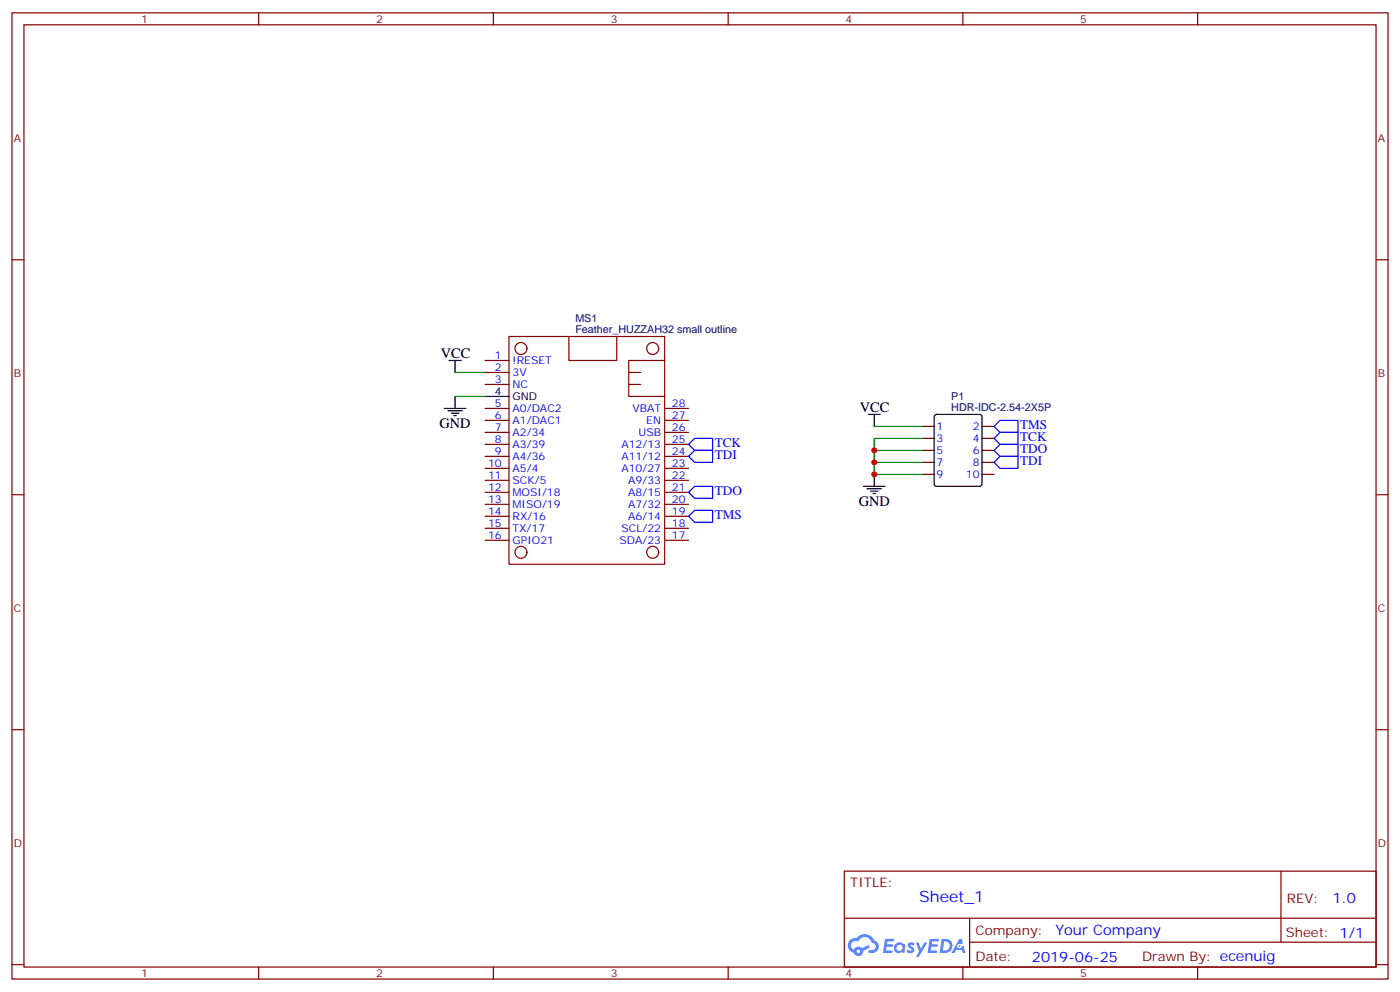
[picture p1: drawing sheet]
<svg xmlns="http://www.w3.org/2000/svg" width="412mm" height="292mm" viewBox="0 0 412 292" stroke-linecap="round" stroke-linejoin="round" font-family="sans-serif">
<g fill="none" stroke="#870000" stroke-width=".35">
<path d="M3.5 3.8h405.4v284.3h-405.4zM7.1 7.3h398.2v277.3h-398.2zM76.2 3.8v3.5M145.3 3.8v3.5M214.5 3.8v3.5M283.6 3.8v3.5M352.8 3.8v3.5M3.5 76.4h3.6M405.3 76.4h3.6M3.5 145.6h3.6M405.3 145.6h3.6M3.5 214.7h3.6"/>
<path d="M405.3 214.7h3.6M248.7 256.4h156.6v28.2h-156.6zM377.3 256.4v20.9M248.7 270.2h156.5M285.6 277.3h119.6M285.6 270.2v14.1M3.5 283.9h3.6M76.2 284.6v3.5M145.3 284.6v3.5M214.5 284.6v3.5M283.6 284.6v3.5M352.8 284.6v3.5"/>
<path d="M405.3 283.9h3.6"/>
</g>
<g fill="#5487ff">
<path d="M267.7 277.5a1.22 1.22 0 0 1 1.7 .3l-.4 .6a.47 .47 0 0 0-.3-.4 .47 .47 0 0 0-.5 .2l.1 .2a1.14 1.14 0 0 1 .8 1.7 1.14 1.14 0 0 1-1.9 0l-.2-.2 .5-.5 .7 .4a.29 .29 0 0 0 .3-.2 .29 .29 0 0 0-.2-.4 1.04 1.04 0 0 1-.6-1.7z"/>
<path d="M260.7 276.3h2.4l.3 .2-.2 .5h-1.8l-.1 .9h1.5l.3 .4-.3 .3h-1.6l-.2 1.1 1.7 .1 .2 .3-.2 .3h-2.6z"/>
<path d="M273.8 276.3h2.4l.3 .2-.1 .5h-1.8l-.2 .9h1.6l.3 .4-.4 .3h-1.6l-.1 1.1 1.7 .1 .2 .3-.2 .3h-2.6z"/>
<path d="M282.6 276.3h.7l.3 1.2-.6 .4a.69 .69 0 0 0-1 .2 .69 .69 0 0 0 .4 1 .69 .69 0 0 0 .9-.6l.5-.3 .6 2.2h-.8l-.2-.8h-1.8l-.5 .8h-.8z"/>
<path d="M269.8 277.4h.8l.6 1.8 1.1-1.8h.9l-2.6 4.2h-.8l.9-1.6z"/>
<path d="M277.4 276.3l-.6 4.1h1.3a2.11 2.11 0 0 0 2.5-2.1 2.11 2.11 0 0 0-2.5-2zM278.1 277a1.39 1.39 0 0 1 1.7 1.4 1.39 1.39 0 0 1-1.8 1.3h-.3z"/>
<path d="M263.7 277.9a1.54 1.54 0 0 0-.1 2.2 1.54 1.54 0 0 0 2.2 .1l.6 .2 .3-2.3-.2-.2h-.4a1.49 1.49 0 0 0-2.4 0zM264 278.9a.94 .94 0 0 1 1.8 0 .94 .94 0 0 1-1.8 0z"/>
<path d="M250.4 276.7a2.18 2.18 0 0 0 1.1 3.7 1.44 1.44 0 0 0 1.6 .9 1.44 1.44 0 0 0 1.2-1.5l2-1-.5-.7-1.9 .9a1.47 1.47 0 0 0-2.4 .5 1.39 1.39 0 0 1-.7-2 1.39 1.39 0 0 1 2-.4 2.12 2.12 0 0 1 2.2-1.3 2.12 2.12 0 0 1 1.9 1.7 1.14 1.14 0 0 1 1.1 1.4 1.14 1.14 0 0 1-1.7 .7 .43 .43 0 0 0-.5 .4 .43 .43 0 0 0 .4 .5 1.98 1.98 0 0 0 2.5-1.3 1.98 1.98 0 0 0-1.2-2.5 3.1 3.1 0 0 0-5.3-.7l-.9 .1zM252.3 280a.55 .55 0 0 1 1.1 0 .55 .55 0 0 1-1.1 0z"/>
<circle cx="282.6" cy="278.4" r=".26"/>
</g>
<g fill="none" stroke="#870000" stroke-width=".35">
<path d="M167.6 99v7.1h14.1v-7.1M142.9 109.6h7M142.9 113.1h7M142.9 106.1h7M185.2 109.6h3.5M185.2 113.1h3.5M195.8 106.1v60h-45.9v-67.1h45.9v7.1h-10.6v10.6h10.6M142.9 120.2h7M142.9 123.7h7M142.9 127.2h7M142.9 130.8h7M142.9 134.3h7"/>
<path d="M142.9 137.8h7M195.8 120.2h7M195.8 123.7h7M195.8 127.2h7M195.8 130.8h7M195.8 134.3h7M195.8 137.8h7M271.6 125.5h3.6M271.6 129h3.6M271.6 132.5h3.6M271.6 136.1h3.6M271.6 139.6h3.6"/>
<path d="M289.3 125.5h3.5M289.3 129h3.5M289.3 132.5h3.5M289.3 136.1h3.5M289.3 139.6h3.5M142.9 141.4h7M142.9 144.9h7M142.9 148.4h7M142.9 151.9h7M142.9 155.5h7M142.9 159h7M195.8 141.4h7"/>
<path d="M195.8 144.9h7M195.8 148.4h7M195.8 151.9h7M195.8 155.5h7M195.8 159h7"/>
<circle cx="153.5" cy="102.6" r="1.76"/>
<circle cx="192.3" cy="102.6" r="1.76"/>
<circle cx="153.5" cy="162.5" r="1.76"/>
<circle cx="192.3" cy="162.5" r="1.76"/>
</g>
<g fill="none" stroke="#000" stroke-width=".35">
<path d="M132.3 106.1h3.5M134.1 106.1v3.5M134.1 116.7v3.5M142.9 116.7h7M130.9 120.2h6.3M131.9 120.9h4.3M133 121.6h2.1M133.7 122.3h.7M255.8 122h3.5M257.5 122v3.5M257.5 139.6v3.5M275.4 122.2l.5-.2h12.7l.6 .4 .1 20-.5 .7h-12.9l-.7-.4v-20z"/>
<path d="M254.4 143.1h6.3M255.4 143.8h4.2M256.5 144.5h2.1M257.2 145.2h.7"/>
</g>
<path d="M134.1 116.7h8.8M134.1 109.6h8.8M257.5 125.5h14.1M257.5 132.5h14.1M257.5 136.1h14.1M271.6 129h-14.1v10.6h14.1" fill="none" stroke="#008700" stroke-width=".35"/>
<path d="M202.8 134.3l1.8-1.8h5.3v3.6h-5.3zM202.8 130.8l1.8-1.8h5.3v3.5h-5.3zM292.8 129l1.8-1.8h5.3v3.6h-5.3zM292.8 136.1l1.8-1.8h5.3v3.5h-5.3zM294.6 123.7h5.3v3.5h-5.3l-1.8-1.7zM294.6 130.8h5.3v3.5h-5.3l-1.8-1.8zM202.8 151.9l1.8-1.7h5.3v3.5h-5.3zM202.8 144.9l1.8-1.8h5.3v3.5h-5.3z" fill="none" stroke="#00f" stroke-width=".35"/>
<g fill="#c00">
<circle cx="257.5" cy="136.1" r=".88"/>
<circle cx="257.5" cy="132.5" r=".88"/>
<circle cx="257.5" cy="139.6" r=".88"/>
</g>
<text font-size="4.6" fill="#00f" x="270.8" y="265.4">Sheet_1</text>
<g font-size="4.2">
<text x="129.8" y="105.4">VCC</text>
<text x="129.5" y="125.8">GND</text>
<text x="253.3" y="121.2">VCC</text>
<text x="252.9" y="148.8">GND</text>
</g>
<g font-size="4.2" fill="#00f">
<text x="392.5" y="265.6">1.0</text>
<text x="310.9" y="275.2">Your Company</text>
<text x="304" y="283">2019-06-25</text>
</g>
<g font-size="3.9" fill="#00f">
<text x="210.6" y="131.6">TCK</text>
<text x="300.5" y="126.3">TMS</text>
<text x="300.5" y="129.9">TCK</text>
<text x="210.6" y="135.2">TDI</text>
<text x="300.5" y="133.4">TDO</text>
<text x="300.5" y="136.9">TDI</text>
<text x="210.6" y="145.7">TDO</text>
<text x="210.6" y="152.8">TMS</text>
</g>
<g font-size="3.9" fill="#800">
<text x="250.5" y="260.9">TITLE:</text>
<text x="379.1" y="265.6">REV:</text>
<text x="287.4" y="275.1">Company:</text>
<text x="378.7" y="275.8">Sheet: 1/1</text>
<text x="287.4" y="282.8">Date:</text>
<text x="336.4" y="282.9">Drawn By: ecenuig</text>
</g>
<g font-size="3.2" fill="#800">
<text x="41.6" y="6.8">1</text>
<text x="110.8" y="6.8">2</text>
<text x="179.9" y="6.8">3</text>
<text x="249.1" y="6.8">4</text>
<text x="318.2" y="6.8">5</text>
<text x="4.1" y="41.9">A</text>
<text x="405.9" y="41.9">A</text>
<text x="4.1" y="111">B</text>
<text x="405.9" y="111">B</text>
<text x="4.1" y="180.2">C</text>
<text x="405.9" y="180.2">C</text>
<text x="4.1" y="249.3">D</text>
<text x="405.9" y="249.3">D</text>
<text x="41.6" y="287.6">1</text>
<text x="110.8" y="287.6">2</text>
<text x="179.9" y="287.6">3</text>
<text x="249.1" y="287.6">4</text>
<text x="318.2" y="287.6">5</text>
</g>
<g font-size="3.2" fill="#000080">
<text x="169.5" y="94.7">MS1</text>
<text x="169.5" y="98">Feather_HUZZAH32 small outline</text>
<text x="280.2" y="117.7">P1</text>
<text x="280.2" y="120.9">HDR-IDC-2.54-2X5P</text>
</g>
<g font-size="3.2" fill="#00f">
<text x="145.8" y="105.7">1</text>
<text x="151" y="107.1">!RESET</text>
<text x="145.8" y="109.3">2</text>
<text x="145.8" y="112.8">3</text>
<text x="151" y="110.7">3V</text>
<text x="145.8" y="119.8">5</text>
<text x="151" y="114.2">NC</text>
<text x="197.9" y="119.8">28</text>
<text x="145.8" y="123.4">6</text>
<text x="151" y="121.2">A0/DAC2</text>
<text x="151" y="124.8">A1/DAC1</text>
<text x="186.3" y="121.2">VBAT</text>
<text x="190.4" y="124.8">EN</text>
<text x="197.9" y="123.4">27</text>
<text x="145.8" y="126.9">7</text>
<text x="145.8" y="130.4">8</text>
<text x="151" y="128.3">A2/34</text>
<text x="151" y="131.8">A3/39</text>
<text x="183.1" y="131.8">A12/13</text>
<text x="188.1" y="128.3">USB</text>
<text x="197.9" y="130.4">25</text>
<text x="197.9" y="126.9">26</text>
<text x="275.9" y="126.5">1</text>
<text x="275.9" y="130.1">3</text>
<text x="286.6" y="126.5">2</text>
<text x="286.6" y="130.1">4</text>
<text x="143.8" y="137.5">10</text>
<text x="145.8" y="133.9">9</text>
<text x="151" y="135.4">A4/36</text>
<text x="183.1" y="135.4">A11/12</text>
<text x="197.9" y="137.5">23</text>
<text x="197.9" y="133.9">24</text>
<text x="275.9" y="133.6">5</text>
<text x="275.9" y="137.1">7</text>
<text x="286.6" y="133.6">6</text>
<text x="286.6" y="137.1">8</text>
<text x="143.8" y="141">11</text>
<text x="151" y="138.9">A5/4</text>
<text x="151" y="142.4">SCK/5</text>
<text x="183.1" y="138.9">A10/27</text>
<text x="185.1" y="142.4">A9/33</text>
<text x="197.9" y="141">22</text>
<text x="275.9" y="140.7">9</text>
<text x="284.5" y="140.7">10</text>
<text x="143.8" y="144.5">12</text>
<text x="143.8" y="148.1">13</text>
<text x="151" y="145.9">MOSI/18</text>
<text x="151" y="149.5">MISO/19</text>
<text x="185.1" y="145.9">A8/15</text>
<text x="185.1" y="149.5">A7/32</text>
<text x="197.9" y="144.5">21</text>
<text x="197.9" y="148.1">20</text>
<text x="143.8" y="151.6">14</text>
<text x="143.8" y="155.1">15</text>
<text x="151" y="153">RX/16</text>
<text x="185.1" y="153">A6/14</text>
<text x="197.9" y="155.1">18</text>
<text x="197.9" y="151.6">19</text>
<text x="143.8" y="158.6">16</text>
<text x="151" y="156.5">TX/17</text>
<text x="151" y="160.1">GPIO21</text>
<text x="182.5" y="160.1">SDA/23</text>
<text x="183.1" y="156.5">SCL/22</text>
<text x="197.9" y="158.6">17</text>
</g>
<g font-size="3.2">
<text x="145.8" y="116.3">4</text>
<text x="151" y="117.7">GND</text>
</g>
</svg>
